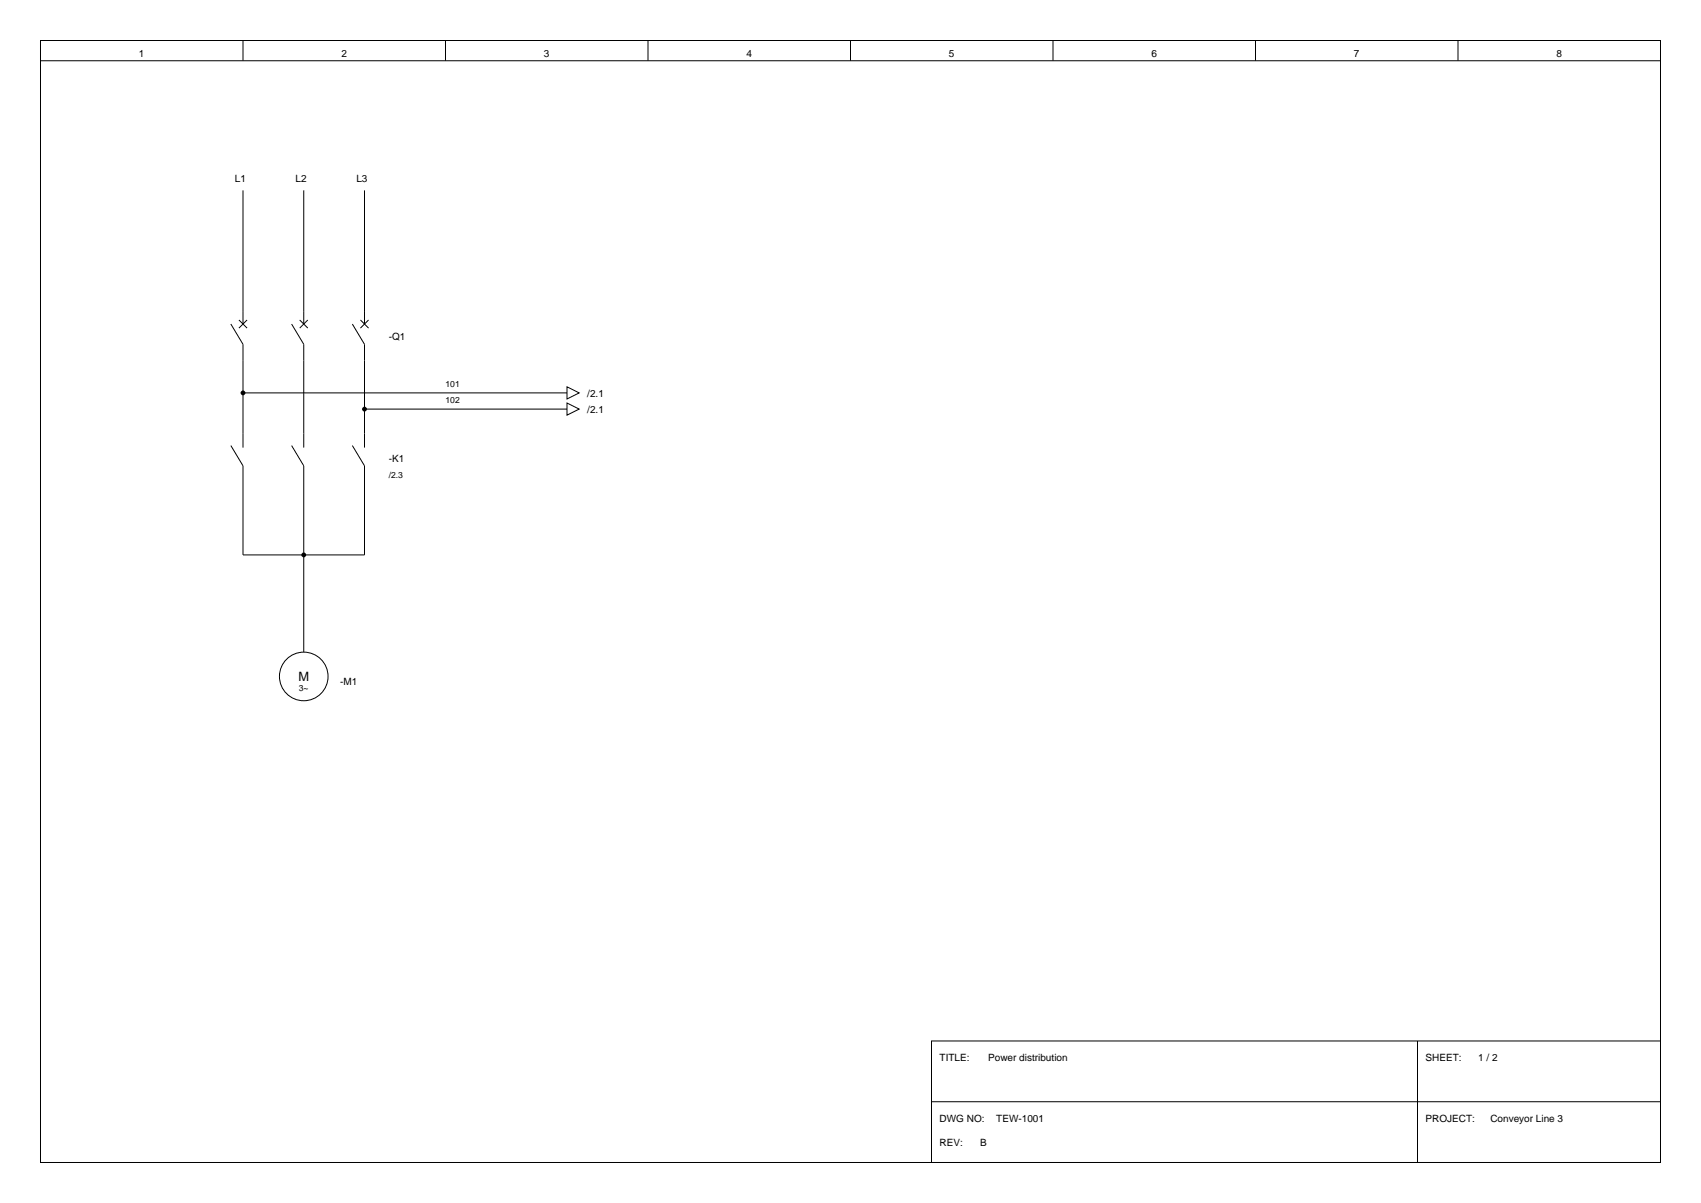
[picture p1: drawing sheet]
<svg xmlns="http://www.w3.org/2000/svg" width="420mm" height="297mm" viewBox="0 0 420 297" stroke-linecap="round" stroke-linejoin="round" font-family="sans-serif">
<g fill="none" stroke="#000" stroke-width=".25">
<path d="M10 10h400v277h-400zM10 10v5h400M60 10v5M110 10v5M160 10v5M210 10v5M260 10v5M310 10v5M360 10v5M60 47v33M75 47v33M90 47v33"/>
<path d="M59 79l2 2M61 79l-2 2M74 79l2 2M76 79l-2 2M89 79l2 2M91 79l-2 2M57 80l3 5v25.5M60 97h80M72 80l3 5v25.5M87 80l3 5v25.5M140 95.5l3 1.5-3 1.5zM140 99.5l3 1.5-3 1.5z"/>
<path d="M57 110l3 5v22h30v-22l-3-5M72 110l3 5v46M90 101h50M230 257h180v30h-180zM350 257v30M230 272h180"/>
<circle cx="75" cy="167" r="6"/>
</g>
<g fill="#000">
<circle cx="60" cy="97" r=".6"/>
<circle cx="90" cy="101" r=".6"/>
<circle cx="75" cy="137" r=".6"/>
</g>
<text font-size="3.2" x="73.7" y="168.2">M</text>
<g font-size="2.5">
<text x="34.3" y="14">1</text>
<text x="84.3" y="14">2</text>
<text x="134.3" y="14">3</text>
<text x="184.3" y="14">4</text>
<text x="234.3" y="14">5</text>
<text x="284.3" y="14">6</text>
<text x="334.3" y="14">7</text>
<text x="384.3" y="14">8</text>
<text x="58" y="45">L1</text>
<text x="73" y="45">L2</text>
<text x="88" y="45">L3</text>
<text x="96" y="84">-Q1</text>
<text x="145" y="98">/2.1</text>
<text x="145" y="102">/2.1</text>
<text x="96" y="114">-K1</text>
<text x="84" y="169">-M1</text>
<text x="232" y="262">TITLE:</text>
<text x="244" y="262">Power distribution</text>
<text x="352" y="262">SHEET:</text>
<text x="365" y="262">1 / 2</text>
<text x="232" y="277">DWG NO:</text>
<text x="246" y="277">TEW-1001</text>
<text x="352" y="277">PROJECT:</text>
<text x="368" y="277">Conveyor Line 3</text>
<text x="232" y="283">REV:</text>
<text x="242" y="283">B</text>
</g>
<g font-size="2.1">
<text x="110" y="95.5">101</text>
<text x="110" y="99.5">102</text>
<text x="96" y="118">/2.3</text>
<text x="73.8" y="170.5">3~</text>
</g>
</svg>
